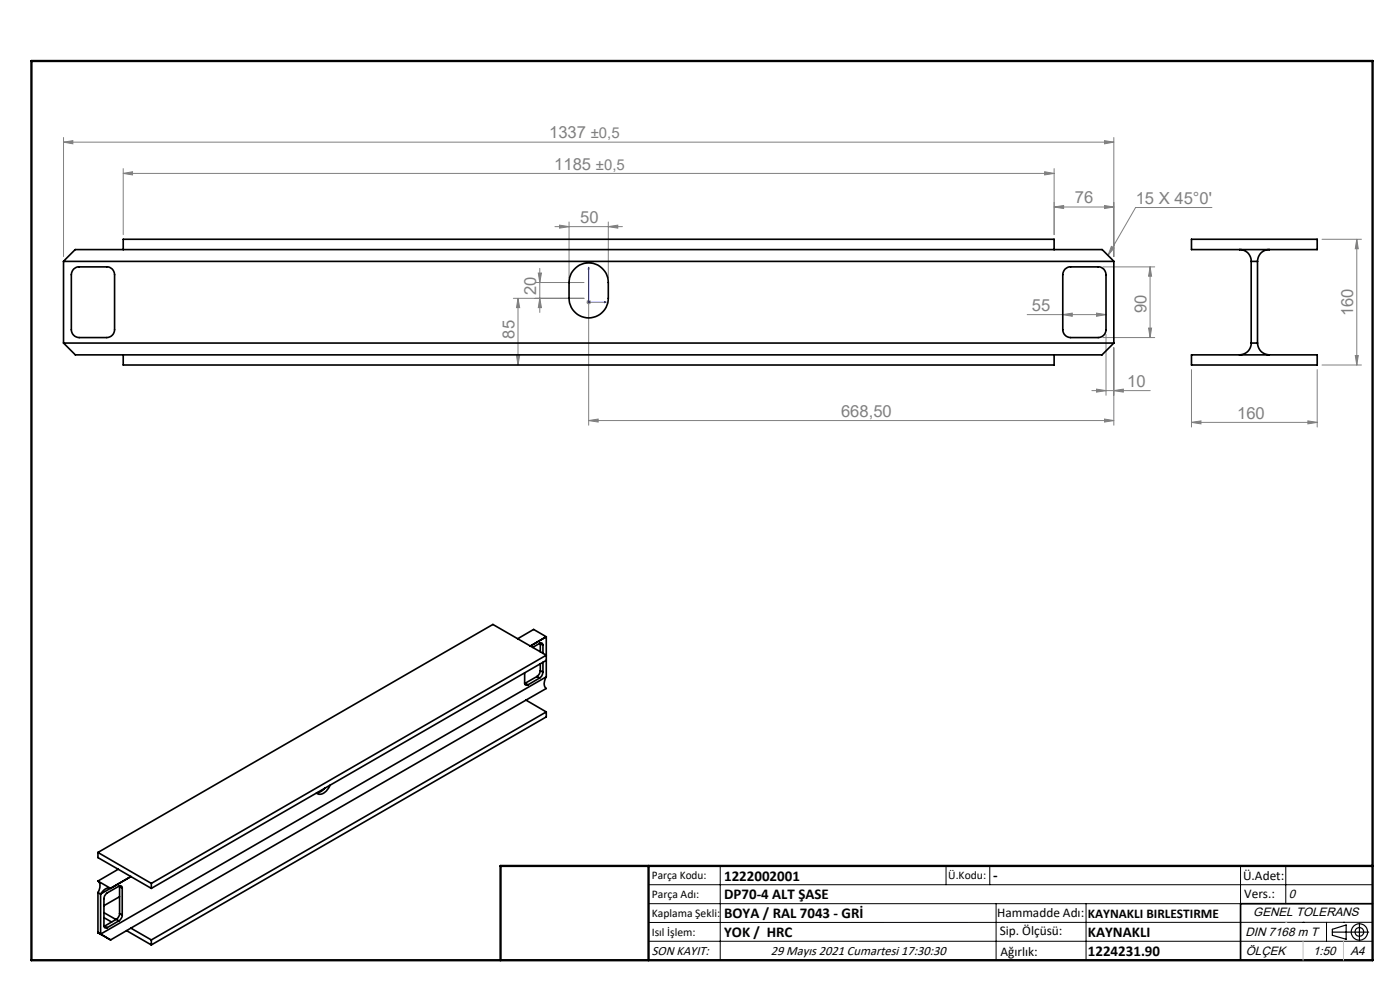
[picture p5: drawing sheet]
<svg xmlns="http://www.w3.org/2000/svg" width="297mm" height="210mm" viewBox="0 0 297 210" stroke-linecap="round" stroke-linejoin="round" font-family="sans-serif">
<g fill="none" stroke="#000" stroke-width=".25">
<path d="M282.6 197.7h7.8M282.6 197.1l3-.9v3l-3-.8zM288.4 195.8v3.8M106.2 203.7h185"/>
<circle cx="288.4" cy="197.7" r="1.74"/>
<circle cx="288.4" cy="197.7" r=".93"/>
</g>
<path d="M124.9 56.7l.1 .3h-.2zM124.9 56.7v7.4h3.7M128.2 64l.4 .1-.4 .1z" fill="none" stroke="#00f" stroke-width=".21"/>
<g fill="none" stroke="#808080" stroke-width=".21">
<path d="M13.5 30.2l2-.4v.7zM13.5 29.2v25.2M13.5 30.2h222.8M26.1 36.8l2-.4v.7zM26.1 35.8v14M26.1 36.8h197.5M221.6 36.4l2 .4-2 .3zM223.6 35.8v14M234.3 29.8l2 .4-2 .3zM236.3 29.2v25.2M113.5 59.9h10.4M114.2 57.9h.7l-.4 2z"/>
<path d="M114.5 56.9v9.4M117.7 48.1h14.3M118.7 47.8l2 .3-2 .3zM120.7 47.1v11.8M129 48.1l2.1-.3v.6zM129 47.1v11.8M223.6 43.9l2-.3v.6zM223.6 43.9h12.7M234 56.6h11M234.3 43.6l2 .3-2 .3zM235.8 52.3l.5 .3-1.2 1.6zM244 56.6l.3 2h-.6z"/>
<path d="M244 56.6v15M257.1 44h-16.2l-5.8 10.2M280.5 50.8h8.3M287.8 50.8l.3 2h-.6zM287.8 50.8v26.6M108.9 63.3h15M109.6 75.4h.6l-.3 2zM109.9 63.3l.3 2h-.6zM109.9 63.3v14.1M114.5 63.3l.4 2h-.7zM124.4 64.1h1M124.5 63.7l.7 .7"/>
<path d="M124.9 63.6v26.6M125.2 63.7l-.7 .7M217.9 66.7h16.7M225.5 66.7l2-.3v.7zM232.6 66.4l2 .3-2 .4zM234 71.6h11M234.6 70.9v12.9M236.3 73.8v16.4M243.7 69.6h.6l-.3 2zM252.8 78.4v12.2M279.4 78.4v12.2M280.5 77.4h8.3"/>
<path d="M287.5 75.4h.6l-.3 2zM124.9 89.2l2-.3v.6zM124.9 89.2h111.4M231.6 82.9h12.4M232.6 82.5l2 .4-2 .3zM234.3 88.9l2 .3-2 .3zM236.3 82.9l2-.4v.7zM252.8 89.6l2-.3v.6zM252.8 89.6h26.6M277.5 89.3l1.9 .3-1.9 .3z"/>
</g>
<g fill="none" stroke="#000" stroke-width=".21">
<path d="M137.6 187.7h153.6M137.6 191.7h153.6M137.6 199.7h153.6M152.8 183.7v20M200.7 183.7v4M210 183.7v4M211.3 191.7v12M230.4 191.7v12M263.2 183.7v20M272.8 183.7v8M276.4 195.6h.1M281.4 195.6v4.1"/>
<path d="M285 195.6h.1M291.2 195.6l-153.6 .1"/>
</g>
<path d="M291.2 191.7h-28v12" fill="none" stroke="#000" stroke-width=".35"/>
<path d="M6.7 12.9h284.5v190.8h-284.5zM137.6 183.7v20M291.2 183.7h-185v20" fill="none" stroke="#000" stroke-width=".5"/>
<path d="M276.4 199.7v4M285 199.7v4" fill="none" stroke="#c0c0c0" stroke-width=".21"/>
<path d="M272.8 195.6h.1" fill="none" stroke="#c0c0c0" stroke-width=".25"/>
<path d="M128.2 64l.4 .1-.4 .1zM124.9 56.7l.1 .3h-.2z" fill="#00f"/>
<g fill="#808080">
<path d="M221.6 36.4l2 .4-2 .3zM26.1 36.8l2-.4v.7zM277.5 89.3l1.9 .3-1.9 .3zM252.8 89.6l2-.3v.6z"/>
<path d="M225.5 66.7l2-.3v.7zM232.6 66.4l2 .3-2 .4zM124.9 89.2l2-.3v.6zM234.3 88.9l2 .3-2 .3zM13.5 30.2l2-.4v.7zM234.3 29.8l2 .4-2 .3zM223.6 43.9l2-.3v.6zM234.3 43.6l2 .3-2 .3zM235.8 52.3l.5 .3-1.2 1.6zM232.6 82.5l2 .4-2 .3zM236.3 82.9l2-.4v.7z"/>
<path d="M118.7 47.8l2 .3-2 .3zM129 48.1l2.1-.3v.6z"/>
<path d="M244 56.6l.3 2h-.6zM243.7 69.6h.6l-.3 2zM114.2 57.9h.7l-.4 2zM114.5 63.3l.4 2h-.7zM109.9 63.3l.3 2h-.6zM109.6 75.4h.6l-.3 2zM287.8 50.8l.3 2h-.6zM287.5 75.4h.6l-.3 2z"/>
</g>
<g fill="none" stroke="#000" stroke-width=".35">
<path d="M13.5 55.4l2.4-2.5h217.9l2.5 2.5M13.5 55.4h222.8M13.5 55.4v17.4M15.6 57.1l.9-.5h6.1a1.63 1.63 0 0 1 1.7 1.7v11.6a1.69 1.69 0 0 1-1.7 1.7h-5.8a1.69 1.69 0 0 1-1.7-1.7v-11.6l.2-.7zM26.1 52.9v-2.1h197.5v2.1M121.8 57.2a4.2 4.2 0 0 1 4.6-1.2 4.2 4.2 0 0 1 2.6 3.9v3.4a4.2 4.2 0 0 1-4.1 4.1 4.2 4.2 0 0 1-4.2-4.1l.1-4.4 .4-.9zM226 57.1l.8-.5h6.2a1.63 1.63 0 0 1 1.6 1.7v11.6a1.69 1.69 0 0 1-1.6 1.7h-5.9a1.69 1.69 0 0 1-1.6-1.7v-11.6l.1-.7zM236.3 55.4v17.4M252.8 50.8h26.6v2.1h-26.6zM263 52.9a2.41 2.41 0 0 1 2.4 2.5M265.4 55.4h1.4M265.4 55.4v17.4"/>
<path d="M266.8 55.4v17.4M269.3 52.9a2.47 2.47 0 0 0-2.5 2.5M13.5 72.8l2.5 2.5h217.8l2.5-2.5M13.5 72.8h222.8M26.1 75.3v2.1h197.5v-2.1M252.8 75.3h26.6v2.1h-26.6zM265.4 72.8a2.47 2.47 0 0 1-2.4 2.5M265.4 72.8h1.4M266.8 72.8a2.53 2.53 0 0 0 2.5 2.5M114.6 136.4v.2M114.6 136.6l.6 .3M114.6 136.6v1.7"/>
<path d="M115.2 136.9a.42 .42 0 0 0-.2-.5 .42 .42 0 0 0-.5 .1l-1.5 .8M115.2 136.9v1.7M115.9 135.1l-3.4 1.9M115.9 135.1v8.5M115.9 135.1l-2.7-1.6-3.4 2M111.3 142.7v2.1a.43 .43 0 0 0 .2 .5 .43 .43 0 0 0 .5 0M111.4 144.9l.6 .4M111.4 144.9l-.1 .1M111.6 148.5l-83.8 48.4M111.6 148.5l4.3 2.5M113.9 143.5l.6 .3M113.9 143.5l-2.5 1.4"/>
<path d="M114.5 143.8l-2.5 1.5M114.6 142.3a1.6 1.6 0 0 1-.7 1.2M114.6 142.3l.6 .3M114.6 140.8v1.5M115.2 142.6a1.6 1.6 0 0 1-.7 1.2M115.2 140.5v2.1M115.9 143.6a1.84 1.84 0 0 0 0 2.4l-4.3 2.5M115.9 140.1l-83.8 48.3M115.9 151v1.1l-83.8 48.3M115.9 143.6l-94.6 54.5M115.9 151l-83.8 48.4M68.9 167.2a2.28 2.28 0 0 1-1.7 1"/>
<path d="M70.1 166.5l-.2 .3a2.34 2.34 0 0 1-2.4 1.6l-.4-.2M20.8 186.9a1.9 1.9 0 0 1 0 2.4M20.8 197.8l.4 .3zM20.8 197.8h.1M20.8 186.9l2.7 1.5M20.8 189.3l.5 .3M20.8 180.8l11.3 6.6M20.8 180.8v1.1l4.3 2.5M20.8 189.3v8.5M20.8 180.8l83.8-48.3 11.3 6.5-83.8 48.4M20.8 197.8l.5 .3M20.8 197.8l2.7 1.6"/>
<path d="M21.3 198.1l2.2 1.3M21.3 189.6v8.5M22 194.7l1.7 .9M22 193.6l2.6 1.4M22.2 196.5l.6 .3M22.2 196.5h-.2M23.5 188.4a1.88 1.88 0 0 0-2.2 1.2M23.5 188.4l4.3-2.5-6.5 3.7M24.7 195l.5 .3M24.7 195l-2.5 1.5M25.1 184.4l7 4M25.1 184.4l-4.3 2.5"/>
<path d="M25.2 195.3l-2.4 1.5M25.4 193.8a1.6 1.6 0 0 1-.7 1.2M25.4 188.1l.5 .3M25.4 187.9v5.9M25.4 193.8l.5 .3M25.4 190.2l-3.4 1.9M25.9 194.1l-.1 .5-.6 .7M25.9 188.4a.44 .44 0 0 0-.2-.4 .44 .44 0 0 0-.5 0l-2.4 1.4a1.6 1.6 0 0 0-.8 1.2v5.7a.44 .44 0 0 0 .3 .5 .44 .44 0 0 0 .5 0M25.9 188.4v5.7M26.8 197.4l5.3 3M27.8 196.9l-4.3 2.5M27.8 196.9l4.3 2.5"/>
<path d="M32.1 187.4v1M32.1 199.4v1"/>
</g>
<g font-size="3.5" fill="#808080">
<text x="116.5" y="29.4">1337 ±0,5</text>
<text x="117.6" y="36">1185 ±0,5</text>
<text x="123.1" y="47.3">50</text>
<text x="228" y="43.1">76</text>
<text x="240.9" y="43.2">15 X 45°0'</text>
<text x="113.7" y="62.6" transform="rotate(-90 113.7 62.6)">20</text>
<text x="218.9" y="65.9">55</text>
<text x="109.1" y="71.8" transform="rotate(-90 109.1 71.8)">85</text>
<text x="243.2" y="66.4" transform="rotate(-90 243.2 66.4)">90</text>
<text x="287" y="67.1" transform="rotate(-90 287 67.1)">160</text>
<text x="239.1" y="82.1">10</text>
<text x="178.4" y="88.4">668,50</text>
<text x="262.5" y="88.8">160</text>
</g>
<g font-size="3.2">
<text x="153.6" y="186.8">1222002001</text>
<text x="153.6" y="190.8">DP70-4 ALT ŞASE</text>
<text x="210.7" y="186.6">-</text>
<text x="153.6" y="194.8">BOYA / RAL 7043 - GRİ</text>
<text x="153.6" y="198.8">YOK / HRC</text>
<text x="230.8" y="198.7">KAYNAKLI</text>
<text x="230.8" y="202.8">1224231.90</text>
</g>
<g font-size="2.8">
<text x="263.7" y="186.7">Ü.Adet:</text>
<text x="263.9" y="190.5">Vers.:</text>
<text x="211.5" y="194.5">Hammadde Adı:</text>
<text x="230.8" y="194.7">KAYNAKLI BIRLESTIRME</text>
<text x="138.3" y="202.6">SON KAYIT:</text>
<text x="163.5" y="202.6">29 Mayıs 2021 Cumartesi 17:30:30</text>
<text x="212.1" y="198.4">Sip. Ölçüsü:</text>
<text x="212.2" y="202.7">Ağırlık:</text>
</g>
<g font-size="2.6">
<text x="273.4" y="190.4">0</text>
<text x="265.9" y="194.4">GENEL TOLERANS</text>
<text x="264.2" y="198.5">DIN 7168 m T</text>
<text x="264.3" y="202.6">ÖLÇEK</text>
<text x="278.5" y="202.6">1:50</text>
<text x="286.5" y="202.6">A4</text>
</g>
<g font-size="2.5">
<text x="138.3" y="186.4">Parça Kodu:</text>
<text x="138.3" y="190.5">Parça Adı:</text>
<text x="201.2" y="186.5">Ü.Kodu:</text>
<text x="138.3" y="194.5">Kaplama Şekli:</text>
<text x="138.3" y="198.6">Isıl İşlem:</text>
</g>
</svg>
